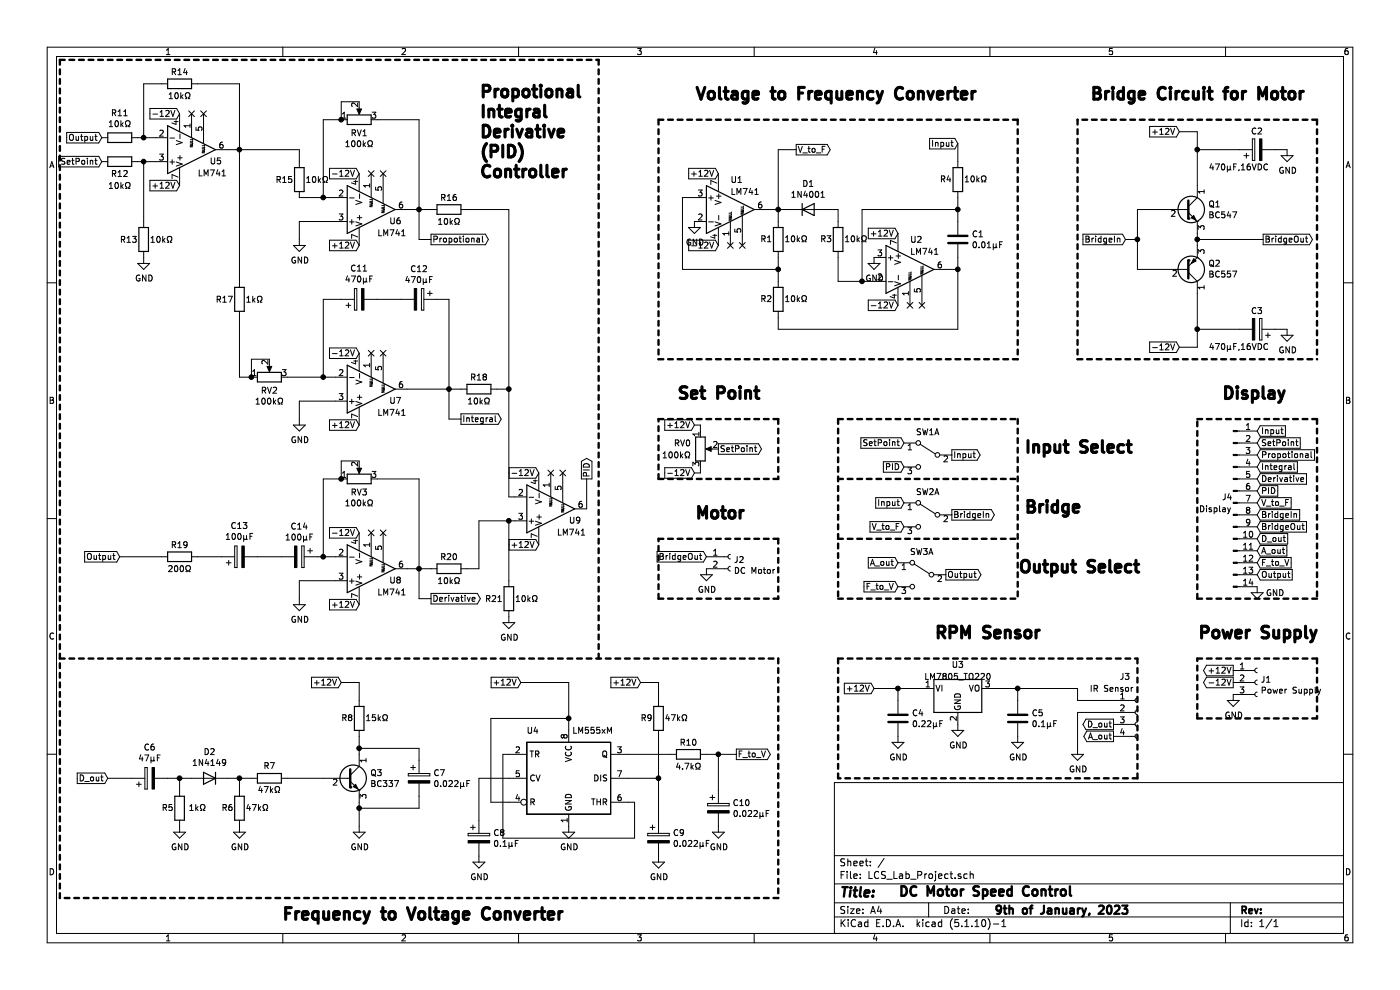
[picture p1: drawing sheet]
EESchema Schematic File Version 4
EELAYER 30 0
EELAYER END
$Descr A4 11693 8268
encoding utf-8
Sheet 1 1
Title ""
Date ""
Rev ""
Comp ""
Comment1 ""
Comment2 ""
Comment3 ""
Comment4 ""
$EndDescr
$Comp
L Amplifier_Operational:LM741 U1
U 1 1
P 6100 1750
F 0 "U1" H 6100 2000 50  0000 L CNN
F 1 "LM741" H 6100 1900 50  0000 L CNN
F 2 "Package_DIP:DIP-8_W7.62mm_Socket_LongPads" H 6150 1800 50  0001 C CNN
F 3 "http://www.ti.com/lit/ds/symlink/lm741.pdf" H 6250 1900 50  0001 C CNN
	1    6100 1750
	1    0    0    -1  
$EndComp
$Comp
L Device:R R1
U 1 1
P 6500 2000
F 0 "R1" H 6600 2000 50  0000 C CNN
F 1 "10kΩ" H 6350 2000 50  0000 C CNN
F 2 "Resistor_THT:R_Axial_DIN0207_L6.3mm_D2.5mm_P10.16mm_Horizontal" V 6430 2000 50  0001 C CNN
F 3 "~" H 6500 2000 50  0001 C CNN
	1    6500 2000
	-1   0    0    1   
$EndComp
$Comp
L Device:R R2
U 1 1
P 6500 2500
F 0 "R2" H 6600 2500 50  0000 C CNN
F 1 "10kΩ" H 6350 2500 50  0000 C CNN
F 2 "Resistor_THT:R_Axial_DIN0207_L6.3mm_D2.5mm_P10.16mm_Horizontal" V 6430 2500 50  0001 C CNN
F 3 "~" H 6500 2500 50  0001 C CNN
	1    6500 2500
	-1   0    0    1   
$EndComp
$Comp
L Device:C C1
U 1 1
P 8000 2000
F 0 "C1" H 8115 2046 50  0000 L CNN
F 1 "0.01μF" H 8115 1955 50  0000 L CNN
F 2 "Capacitor_THT:C_Disc_D3.0mm_W1.6mm_P2.50mm" H 8038 1850 50  0001 C CNN
F 3 "~" H 8000 2000 50  0001 C CNN
	1    8000 2000
	1    0    0    -1  
$EndComp
$Comp
L Amplifier_Operational:LM741 U2
U 1 1
P 7600 2250
F 0 "U2" H 7600 2500 50  0000 L CNN
F 1 "LM741" H 7600 2400 50  0000 L CNN
F 2 "Package_DIP:DIP-8_W7.62mm_Socket_LongPads" H 7650 2300 50  0001 C CNN
F 3 "http://www.ti.com/lit/ds/symlink/lm741.pdf" H 7750 2400 50  0001 C CNN
	1    7600 2250
	1    0    0    -1  
$EndComp
$Comp
L Device:R R3
U 1 1
P 7000 2000
F 0 "R3" H 7100 2000 50  0000 C CNN
F 1 "10kΩ" H 6850 2000 50  0000 C CNN
F 2 "Resistor_THT:R_Axial_DIN0207_L6.3mm_D2.5mm_P10.16mm_Horizontal" V 6930 2000 50  0001 C CNN
F 3 "~" H 7000 2000 50  0001 C CNN
	1    7000 2000
	-1   0    0    1   
$EndComp
$Comp
L Device:R R4
U 1 1
P 8000 1500
F 0 "R4" H 8100 1500 50  0000 C CNN
F 1 "10kΩ" H 7850 1500 50  0000 C CNN
F 2 "Resistor_THT:R_Axial_DIN0207_L6.3mm_D2.5mm_P10.16mm_Horizontal" V 7930 1500 50  0001 C CNN
F 3 "~" H 8000 1500 50  0001 C CNN
	1    8000 1500
	-1   0    0    1   
$EndComp
Wire Wire Line
	6400 1750 6500 1750
Wire Wire Line
	6500 1750 6500 1850
Wire Wire Line
	6500 1750 6600 1750
Connection ~ 6500 1750
Wire Wire Line
	6900 1750 7000 1750
Wire Wire Line
	7000 1750 7000 1850
Wire Wire Line
	7000 2150 7000 2350
Wire Wire Line
	7000 2350 7200 2350
Wire Wire Line
	6500 2650 6500 2750
Wire Wire Line
	6500 2750 8000 2750
Wire Wire Line
	8000 2750 8000 2250
Wire Wire Line
	8000 2250 7900 2250
Wire Wire Line
	8000 2150 8000 2250
Connection ~ 8000 2250
Wire Wire Line
	8000 1850 8000 1750
Text GLabel 6000 1450 0    50   Input ~ 0
+12V
Text GLabel 6000 2050 0    50   Input ~ 0
-12V
Text GLabel 7500 2550 0    50   Input ~ 0
-12V
Text GLabel 7500 1950 0    50   Input ~ 0
+12V
$Comp
L power:GND #PWR0101
U 1 1
P 7300 2150
F 0 "#PWR0101" H 7300 1900 50  0001 C CNN
F 1 "GND" H 7305 1977 50  0000 C CNN
F 2 "" H 7300 2150 50  0001 C CNN
F 3 "" H 7300 2150 50  0001 C CNN
	1    7300 2150
	1    0    0    -1  
$EndComp
$Comp
L power:GND #PWR0102
U 1 1
P 5800 1850
F 0 "#PWR0102" H 5800 1600 50  0001 C CNN
F 1 "GND" H 5805 1677 50  0000 C CNN
F 2 "" H 5800 1850 50  0001 C CNN
F 3 "" H 5800 1850 50  0001 C CNN
	1    5800 1850
	1    0    0    -1  
$EndComp
Wire Wire Line
	8000 1750 7200 1750
Wire Wire Line
	7200 1750 7200 2350
Connection ~ 8000 1750
Wire Wire Line
	8000 1750 8000 1650
Connection ~ 7200 2350
Wire Wire Line
	7200 2350 7300 2350
Text GLabel 850  1350 0    50   Input ~ 0
SetPoint
Wire Wire Line
	8000 1350 8000 1200
Wire Wire Line
	6500 2150 6500 2250
Wire Wire Line
	5800 1650 5700 1650
Wire Wire Line
	5700 1650 5700 2250
Wire Wire Line
	5700 2250 6500 2250
Connection ~ 6500 2250
Wire Wire Line
	6500 2250 6500 2350
NoConn ~ 6100 2050
NoConn ~ 6200 2050
NoConn ~ 7600 2550
NoConn ~ 7700 2550
Text GLabel 6650 1250 2    50   Output ~ 0
V_to_F
Wire Wire Line
	6650 1250 6500 1250
Wire Wire Line
	6500 1250 6500 1750
$Comp
L power:GND #PWR0103
U 1 1
P 10750 1250
F 0 "#PWR0103" H 10750 1000 50  0001 C CNN
F 1 "GND" H 10755 1077 50  0000 C CNN
F 2 "" H 10750 1250 50  0001 C CNN
F 3 "" H 10750 1250 50  0001 C CNN
	1    10750 1250
	1    0    0    -1  
$EndComp
$Comp
L power:GND #PWR0104
U 1 1
P 10750 2750
F 0 "#PWR0104" H 10750 2500 50  0001 C CNN
F 1 "GND" H 10755 2577 50  0000 C CNN
F 2 "" H 10750 2750 50  0001 C CNN
F 3 "" H 10750 2750 50  0001 C CNN
	1    10750 2750
	1    0    0    -1  
$EndComp
$Comp
L Device:CP C3
U 1 1
P 10500 2750
F 0 "C3" V 10650 2800 50  0000 R CNN
F 1 "470μF,16VDC" V 10350 2850 50  0000 R CNN
F 2 "Capacitor_THT:CP_Radial_D8.0mm_P2.50mm" H 10538 2600 50  0001 C CNN
F 3 "~" H 10500 2750 50  0001 C CNN
	1    10500 2750
	0    1    -1   0   
$EndComp
$Comp
L Device:CP C2
U 1 1
P 10500 1250
F 0 "C2" V 10650 1200 50  0000 L CNN
F 1 "470μF,16VDC" V 10350 1150 50  0000 L CNN
F 2 "Capacitor_THT:CP_Radial_D8.0mm_P2.50mm" H 10538 1100 50  0001 C CNN
F 3 "~" H 10500 1250 50  0001 C CNN
	1    10500 1250
	0    -1   -1   0   
$EndComp
$Comp
L Transistor_BJT:BC557 Q2
U 1 1
P 9900 2250
F 0 "Q2" H 10091 2204 50  0000 L CNN
F 1 "BC557" H 10091 2295 50  0000 L CNN
F 2 "Package_TO_SOT_THT:TO-92_Inline" H 10100 2175 50  0001 L CIN
F 3 "https://www.onsemi.com/pub/Collateral/BC556BTA-D.pdf" H 9900 2250 50  0001 L CNN
	1    9900 2250
	1    0    0    1   
$EndComp
$Comp
L Transistor_BJT:BC547 Q1
U 1 1
P 9900 1750
F 0 "Q1" H 10091 1796 50  0000 L CNN
F 1 "BC547" H 10091 1705 50  0000 L CNN
F 2 "Package_TO_SOT_THT:TO-92_Inline" H 10100 1675 50  0001 L CIN
F 3 "https://www.onsemi.com/pub/Collateral/BC550-D.pdf" H 9900 1750 50  0001 L CNN
	1    9900 1750
	1    0    0    -1  
$EndComp
Text GLabel 9850 1100 0    50   Input ~ 0
+12V
Text GLabel 9850 2900 0    50   Input ~ 0
-12V
Wire Wire Line
	9850 1100 10000 1100
Wire Wire Line
	9850 2900 10000 2900
Text GLabel 9400 2000 0    50   Input ~ 0
BridgeIn
Text GLabel 10550 2000 2    50   Output ~ 0
BridgeOut
Wire Notes Line width 20
	11000 1000 11000 3000
$Comp
L Diode:1N4001 D1
U 1 1
P 6750 1750
F 0 "D1" H 6750 1967 50  0000 C CNN
F 1 "1N4001" H 6750 1876 50  0000 C CNN
F 2 "Diode_THT:D_DO-41_SOD81_P12.70mm_Horizontal" H 6750 1575 50  0001 C CNN
F 3 "http://www.vishay.com/docs/88503/1n4001.pdf" H 6750 1750 50  0001 C CNN
	1    6750 1750
	1    0    0    -1  
$EndComp
Text GLabel 7300 5750 0    50   Input ~ 0
+12V
Text GLabel 9300 6050 0    50   Output ~ 0
D_out
Text Notes 5800 850  0    98   ~ 20
Voltage to Frequency Converter
Text Notes 9100 850  0    98   ~ 20
Bridge Circuit for Motor
Text Notes 7800 5350 0    98   ~ 20
RPM Sensor
$Comp
L Device:CP C6
U 1 1
P 1250 6500
F 0 "C6" V 1505 6500 50  0000 C CNN
F 1 "47μF" V 1414 6500 50  0000 C CNN
F 2 "Capacitor_THT:CP_Radial_D5.0mm_P2.50mm" H 1288 6350 50  0001 C CNN
F 3 "~" H 1250 6500 50  0001 C CNN
	1    1250 6500
	0    -1   -1   0   
$EndComp
$Comp
L Diode:1N4149 D2
U 1 1
P 1750 6500
F 0 "D2" H 1750 6283 50  0000 C CNN
F 1 "1N4149" H 1750 6374 50  0000 C CNN
F 2 "Diode_THT:D_DO-35_SOD27_P7.62mm_Horizontal" H 1750 6325 50  0001 C CNN
F 3 "http://www.microsemi.com/document-portal/doc_view/11580-lds-0239" H 1750 6500 50  0001 C CNN
	1    1750 6500
	-1   0    0    1   
$EndComp
$Comp
L Device:R R5
U 1 1
P 1500 6750
F 0 "R5" H 1600 6750 50  0000 C CNN
F 1 "1kΩ" H 1350 6750 50  0000 C CNN
F 2 "Resistor_THT:R_Axial_DIN0207_L6.3mm_D2.5mm_P10.16mm_Horizontal" V 1430 6750 50  0001 C CNN
F 3 "~" H 1500 6750 50  0001 C CNN
	1    1500 6750
	-1   0    0    1   
$EndComp
$Comp
L Device:R R6
U 1 1
P 2000 6750
F 0 "R6" H 2100 6750 50  0000 C CNN
F 1 "47kΩ" H 1850 6750 50  0000 C CNN
F 2 "Resistor_THT:R_Axial_DIN0207_L6.3mm_D2.5mm_P10.16mm_Horizontal" V 1930 6750 50  0001 C CNN
F 3 "~" H 2000 6750 50  0001 C CNN
	1    2000 6750
	-1   0    0    1   
$EndComp
$Comp
L Device:R R7
U 1 1
P 2250 6500
F 0 "R7" V 2350 6500 50  0000 C CNN
F 1 "47kΩ" V 2150 6500 50  0000 C CNN
F 2 "Resistor_THT:R_Axial_DIN0207_L6.3mm_D2.5mm_P10.16mm_Horizontal" V 2180 6500 50  0001 C CNN
F 3 "~" H 2250 6500 50  0001 C CNN
	1    2250 6500
	0    -1   -1   0   
$EndComp
$Comp
L Transistor_BJT:BC337 Q3
U 1 1
P 2900 6500
F 0 "Q3" H 3091 6546 50  0000 L CNN
F 1 "BC337" H 3091 6455 50  0000 L CNN
F 2 "Package_TO_SOT_THT:TO-92_Inline" H 3100 6425 50  0001 L CIN
F 3 "https://diotec.com/tl_files/diotec/files/pdf/datasheets/bc337.pdf" H 2900 6500 50  0001 L CNN
	1    2900 6500
	1    0    0    -1  
$EndComp
$Comp
L Device:R R8
U 1 1
P 3000 6000
F 0 "R8" H 3100 6000 50  0000 C CNN
F 1 "15kΩ" H 2850 6000 50  0000 C CNN
F 2 "Resistor_THT:R_Axial_DIN0207_L6.3mm_D2.5mm_P10.16mm_Horizontal" V 2930 6000 50  0001 C CNN
F 3 "~" H 3000 6000 50  0001 C CNN
	1    3000 6000
	-1   0    0    1   
$EndComp
$Comp
L Timer:LM555xM U4
U 1 1
P 4750 6500
F 0 "U4" H 4450 6900 50  0000 C CNN
F 1 "LM555xM" H 4950 6900 50  0000 C CNN
F 2 "Package_DIP:DIP-8_W7.62mm_Socket_LongPads" H 5600 6100 50  0001 C CNN
F 3 "http://www.ti.com/lit/ds/symlink/lm555.pdf" H 5600 6100 50  0001 C CNN
	1    4750 6500
	1    0    0    -1  
$EndComp
$Comp
L Device:CP C7
U 1 1
P 3500 6500
F 0 "C7" H 3618 6546 50  0000 L CNN
F 1 "0.022μF" H 3618 6455 50  0000 L CNN
F 2 "Capacitor_THT:CP_Radial_D5.0mm_P2.00mm" H 3538 6350 50  0001 C CNN
F 3 "~" H 3500 6500 50  0001 C CNN
	1    3500 6500
	1    0    0    -1  
$EndComp
$Comp
L Device:CP C8
U 1 1
P 4000 7000
F 0 "C8" H 4118 7046 50  0000 L CNN
F 1 "0.1μF" H 4118 6955 50  0000 L CNN
F 2 "Capacitor_THT:CP_Radial_D5.0mm_P2.50mm" H 4038 6850 50  0001 C CNN
F 3 "~" H 4000 7000 50  0001 C CNN
	1    4000 7000
	1    0    0    -1  
$EndComp
$Comp
L power:GND #PWR0105
U 1 1
P 1500 6900
F 0 "#PWR0105" H 1500 6650 50  0001 C CNN
F 1 "GND" H 1505 6727 50  0000 C CNN
F 2 "" H 1500 6900 50  0001 C CNN
F 3 "" H 1500 6900 50  0001 C CNN
	1    1500 6900
	1    0    0    -1  
$EndComp
Wire Wire Line
	4250 6500 4000 6500
Wire Wire Line
	4000 6500 4000 6850
Wire Wire Line
	4250 6700 4100 6700
Wire Wire Line
	4100 6700 4100 6000
Wire Wire Line
	4100 6000 4750 6000
Wire Wire Line
	4750 6000 4750 6100
Wire Wire Line
	4250 6300 4200 6300
Wire Wire Line
	4200 6300 4200 7000
Wire Wire Line
	4200 7000 5300 7000
Wire Wire Line
	5300 7000 5300 6700
Wire Wire Line
	5300 6700 5250 6700
Wire Wire Line
	1400 6500 1500 6500
Wire Wire Line
	1500 6500 1500 6600
Wire Wire Line
	1600 6500 1500 6500
Connection ~ 1500 6500
Wire Wire Line
	1900 6500 2000 6500
Wire Wire Line
	2000 6500 2000 6600
Wire Wire Line
	2100 6500 2000 6500
Connection ~ 2000 6500
Wire Wire Line
	2400 6500 2700 6500
Wire Wire Line
	3000 6300 3000 6250
Wire Wire Line
	3500 6350 3500 6250
Wire Wire Line
	3500 6250 3000 6250
Connection ~ 3000 6250
Wire Wire Line
	3000 6250 3000 6150
Wire Wire Line
	3500 6650 3500 6750
Wire Wire Line
	3500 6750 3000 6750
Wire Wire Line
	3000 6750 3000 6700
$Comp
L Device:CP C9
U 1 1
P 5500 7000
F 0 "C9" H 5618 7046 50  0000 L CNN
F 1 "0.022μF" H 5618 6955 50  0000 L CNN
F 2 "Capacitor_THT:CP_Radial_D5.0mm_P2.00mm" H 5538 6850 50  0001 C CNN
F 3 "~" H 5500 7000 50  0001 C CNN
	1    5500 7000
	1    0    0    -1  
$EndComp
$Comp
L power:GND #PWR0106
U 1 1
P 2000 6900
F 0 "#PWR0106" H 2000 6650 50  0001 C CNN
F 1 "GND" H 2005 6727 50  0000 C CNN
F 2 "" H 2000 6900 50  0001 C CNN
F 3 "" H 2000 6900 50  0001 C CNN
	1    2000 6900
	1    0    0    -1  
$EndComp
$Comp
L power:GND #PWR0107
U 1 1
P 4000 7150
F 0 "#PWR0107" H 4000 6900 50  0001 C CNN
F 1 "GND" H 4005 6977 50  0000 C CNN
F 2 "" H 4000 7150 50  0001 C CNN
F 3 "" H 4000 7150 50  0001 C CNN
	1    4000 7150
	1    0    0    -1  
$EndComp
$Comp
L power:GND #PWR0108
U 1 1
P 3000 6900
F 0 "#PWR0108" H 3000 6650 50  0001 C CNN
F 1 "GND" H 3005 6727 50  0000 C CNN
F 2 "" H 3000 6900 50  0001 C CNN
F 3 "" H 3000 6900 50  0001 C CNN
	1    3000 6900
	1    0    0    -1  
$EndComp
Wire Wire Line
	3000 6900 3000 6750
Connection ~ 3000 6750
$Comp
L Device:R R9
U 1 1
P 5500 6000
F 0 "R9" H 5600 6000 50  0000 C CNN
F 1 "47kΩ" H 5350 6000 50  0000 C CNN
F 2 "Resistor_THT:R_Axial_DIN0207_L6.3mm_D2.5mm_P10.16mm_Horizontal" V 5430 6000 50  0001 C CNN
F 3 "~" H 5500 6000 50  0001 C CNN
	1    5500 6000
	-1   0    0    1   
$EndComp
Wire Wire Line
	5500 6850 5500 6500
Wire Wire Line
	5250 6500 5500 6500
Connection ~ 5500 6500
Wire Wire Line
	5500 6500 5500 6150
$Comp
L power:GND #PWR0109
U 1 1
P 5500 7150
F 0 "#PWR0109" H 5500 6900 50  0001 C CNN
F 1 "GND" H 5505 6977 50  0000 C CNN
F 2 "" H 5500 7150 50  0001 C CNN
F 3 "" H 5500 7150 50  0001 C CNN
	1    5500 7150
	1    0    0    -1  
$EndComp
Wire Wire Line
	5600 6300 5250 6300
$Comp
L Device:R R10
U 1 1
P 5750 6300
F 0 "R10" V 5650 6300 50  0000 C CNN
F 1 "4.7kΩ" V 5850 6300 50  0000 C CNN
F 2 "Resistor_THT:R_Axial_DIN0207_L6.3mm_D2.5mm_P10.16mm_Horizontal" V 5680 6300 50  0001 C CNN
F 3 "~" H 5750 6300 50  0001 C CNN
	1    5750 6300
	0    1    1    0   
$EndComp
$Comp
L Device:CP C10
U 1 1
P 6000 6750
F 0 "C10" H 6118 6796 50  0000 L CNN
F 1 "0.022μF" H 6118 6705 50  0000 L CNN
F 2 "Capacitor_THT:CP_Radial_D5.0mm_P2.00mm" H 6038 6600 50  0001 C CNN
F 3 "~" H 6000 6750 50  0001 C CNN
	1    6000 6750
	1    0    0    -1  
$EndComp
Wire Wire Line
	5900 6300 6000 6300
Wire Wire Line
	6000 6300 6000 6600
$Comp
L power:GND #PWR0110
U 1 1
P 6000 6900
F 0 "#PWR0110" H 6000 6650 50  0001 C CNN
F 1 "GND" H 6005 6727 50  0000 C CNN
F 2 "" H 6000 6900 50  0001 C CNN
F 3 "" H 6000 6900 50  0001 C CNN
	1    6000 6900
	1    0    0    -1  
$EndComp
$Comp
L power:GND #PWR0111
U 1 1
P 4750 6900
F 0 "#PWR0111" H 4750 6650 50  0001 C CNN
F 1 "GND" H 4755 6727 50  0000 C CNN
F 2 "" H 4750 6900 50  0001 C CNN
F 3 "" H 4750 6900 50  0001 C CNN
	1    4750 6900
	1    0    0    -1  
$EndComp
Text GLabel 2850 5700 0    50   Input ~ 0
+12V
Wire Wire Line
	3000 5850 3000 5700
Wire Wire Line
	3000 5700 2850 5700
Wire Wire Line
	5500 5700 5500 5850
Wire Wire Line
	4750 6000 4750 5700
Connection ~ 4750 6000
Text GLabel 4350 5700 0    50   Input ~ 0
+12V
Text GLabel 5350 5700 0    50   Input ~ 0
+12V
Wire Wire Line
	4350 5700 4750 5700
Wire Wire Line
	5500 5700 5350 5700
Text GLabel 900  6500 0    50   Input ~ 0
D_out
Wire Wire Line
	900  6500 1100 6500
Wire Notes Line width 20
	6500 5500 6500 7500
Wire Notes Line width 20
	6500 7500 500  7500
Text Notes 2350 7700 0    98   ~ 20
Frequency to Voltage Converter
Text Notes 7500 7500 0    79   ~ 16
DC Motor Speed Control
Text Notes 8300 7650 0    69   ~ 14
9th of January, 2023
$Comp
L Device:R R11
U 1 1
P 1000 1150
F 0 "R11" V 793 1150 50  0000 C CNN
F 1 "10kΩ" V 884 1150 50  0000 C CNN
F 2 "Resistor_THT:R_Axial_DIN0207_L6.3mm_D2.5mm_P10.16mm_Horizontal" V 930 1150 50  0001 C CNN
F 3 "~" H 1000 1150 50  0001 C CNN
	1    1000 1150
	0    1    1    0   
$EndComp
$Comp
L Device:R R12
U 1 1
P 1000 1350
F 0 "R12" V 1100 1350 50  0000 C CNN
F 1 "10kΩ" V 1200 1350 50  0000 C CNN
F 2 "Resistor_THT:R_Axial_DIN0207_L6.3mm_D2.5mm_P10.16mm_Horizontal" V 930 1350 50  0001 C CNN
F 3 "~" H 1000 1350 50  0001 C CNN
	1    1000 1350
	0    1    1    0   
$EndComp
$Comp
L Device:R R13
U 1 1
P 1200 2000
F 0 "R13" H 1000 2000 50  0000 L CNN
F 1 "10kΩ" H 1250 2000 50  0000 L CNN
F 2 "Resistor_THT:R_Axial_DIN0207_L6.3mm_D2.5mm_P10.16mm_Horizontal" V 1130 2000 50  0001 C CNN
F 3 "~" H 1200 2000 50  0001 C CNN
	1    1200 2000
	1    0    0    -1  
$EndComp
$Comp
L Amplifier_Operational:LM741 U6
U 1 1
P 3100 1750
F 0 "U6" H 3250 1850 50  0000 L CNN
F 1 "LM741" H 3150 1950 50  0000 L CNN
F 2 "Package_DIP:DIP-8_W7.62mm_Socket_LongPads" H 3150 1800 50  0001 C CNN
F 3 "http://www.ti.com/lit/ds/symlink/lm741.pdf" H 3250 1900 50  0001 C CNN
	1    3100 1750
	1    0    0    1   
$EndComp
$Comp
L power:GND #PWR0112
U 1 1
P 1200 2150
F 0 "#PWR0112" H 1200 1900 50  0001 C CNN
F 1 "GND" H 1205 1977 50  0000 C CNN
F 2 "" H 1200 2150 50  0001 C CNN
F 3 "" H 1200 2150 50  0001 C CNN
	1    1200 2150
	1    0    0    -1  
$EndComp
$Comp
L Device:R_POT RV2
U 1 1
P 2250 3150
F 0 "RV2" V 2135 3150 50  0000 C CNN
F 1 "100kΩ" V 2044 3150 50  0000 C CNN
F 2 "Potentiometer_THT:Potentiometer_Alps_RK163_Single_Horizontal" H 2250 3150 50  0001 C CNN
F 3 "~" H 2250 3150 50  0001 C CNN
	1    2250 3150
	0    -1   -1   0   
$EndComp
$Comp
L Device:CP C11
U 1 1
P 3000 2500
F 0 "C11" V 3255 2500 50  0000 C CNN
F 1 "470μF" V 3164 2500 50  0000 C CNN
F 2 "Capacitor_THT:CP_Radial_D5.0mm_P2.50mm" H 3038 2350 50  0001 C CNN
F 3 "~" H 3000 2500 50  0001 C CNN
	1    3000 2500
	0    -1   -1   0   
$EndComp
$Comp
L Device:CP C12
U 1 1
P 3500 2500
F 0 "C12" V 3245 2500 50  0000 C CNN
F 1 "470μF" V 3336 2500 50  0000 C CNN
F 2 "Capacitor_THT:CP_Radial_D5.0mm_P2.50mm" H 3538 2350 50  0001 C CNN
F 3 "~" H 3500 2500 50  0001 C CNN
	1    3500 2500
	0    1    1    0   
$EndComp
$Comp
L Amplifier_Operational:LM741 U8
U 1 1
P 3100 4750
F 0 "U8" H 3250 4850 50  0000 L CNN
F 1 "LM741" H 3150 4950 50  0000 L CNN
F 2 "Package_DIP:DIP-8_W7.62mm_Socket_LongPads" H 3150 4800 50  0001 C CNN
F 3 "http://www.ti.com/lit/ds/symlink/lm741.pdf" H 3250 4900 50  0001 C CNN
	1    3100 4750
	1    0    0    1   
$EndComp
$Comp
L Device:CP C13
U 1 1
P 2000 4650
F 0 "C13" V 2255 4650 50  0000 C CNN
F 1 "100μF" V 2164 4650 50  0000 C CNN
F 2 "Capacitor_THT:CP_Radial_D6.3mm_P2.50mm" H 2038 4500 50  0001 C CNN
F 3 "~" H 2000 4650 50  0001 C CNN
	1    2000 4650
	0    -1   -1   0   
$EndComp
$Comp
L Device:CP C14
U 1 1
P 2500 4650
F 0 "C14" V 2245 4650 50  0000 C CNN
F 1 "100μF" V 2336 4650 50  0000 C CNN
F 2 "Capacitor_THT:CP_Radial_D6.3mm_P2.50mm" H 2538 4500 50  0001 C CNN
F 3 "~" H 2500 4650 50  0001 C CNN
	1    2500 4650
	0    1    1    0   
$EndComp
$Comp
L Device:R R19
U 1 1
P 1500 4650
F 0 "R19" V 1400 4650 50  0000 C CNN
F 1 "200Ω" V 1600 4650 50  0000 C CNN
F 2 "Resistor_THT:R_Axial_DIN0207_L6.3mm_D2.5mm_P10.16mm_Horizontal" V 1430 4650 50  0001 C CNN
F 3 "~" H 1500 4650 50  0001 C CNN
	1    1500 4650
	0    1    1    0   
$EndComp
$Comp
L Device:R_POT RV3
U 1 1
P 3000 4000
F 0 "RV3" V 2885 4000 50  0000 C CNN
F 1 "100kΩ" V 2794 4000 50  0000 C CNN
F 2 "Potentiometer_THT:Potentiometer_Alps_RK163_Single_Horizontal" H 3000 4000 50  0001 C CNN
F 3 "~" H 3000 4000 50  0001 C CNN
	1    3000 4000
	0    -1   -1   0   
$EndComp
Text GLabel 1500 950  0    50   Input ~ 0
-12V
Text GLabel 1500 1550 0    50   Input ~ 0
+12V
$Comp
L Amplifier_Operational:LM741 U5
U 1 1
P 1600 1250
F 0 "U5" H 1750 1350 50  0000 L CNN
F 1 "LM741" H 1650 1450 50  0000 L CNN
F 2 "Package_DIP:DIP-8_W7.62mm_Socket_LongPads" H 1650 1300 50  0001 C CNN
F 3 "http://www.ti.com/lit/ds/symlink/lm741.pdf" H 1750 1400 50  0001 C CNN
	1    1600 1250
	1    0    0    1   
$EndComp
Text GLabel 3000 1450 0    50   Input ~ 0
-12V
Text GLabel 3000 2050 0    50   Input ~ 0
+12V
Text GLabel 3000 2950 0    50   Input ~ 0
-12V
Text GLabel 3000 3550 0    50   Input ~ 0
+12V
Text GLabel 3000 4450 0    50   Input ~ 0
-12V
Text GLabel 3000 5050 0    50   Input ~ 0
+12V
$Comp
L Device:R R14
U 1 1
P 1500 700
F 0 "R14" V 1400 700 50  0000 C CNN
F 1 "10kΩ" V 1600 700 50  0000 C CNN
F 2 "Resistor_THT:R_Axial_DIN0207_L6.3mm_D2.5mm_P10.16mm_Horizontal" V 1430 700 50  0001 C CNN
F 3 "~" H 1500 700 50  0001 C CNN
	1    1500 700 
	0    1    1    0   
$EndComp
Wire Wire Line
	1300 1150 1200 1150
Wire Wire Line
	1150 1350 1200 1350
Wire Wire Line
	1200 1850 1200 1350
Connection ~ 1200 1350
Wire Wire Line
	1200 1350 1300 1350
Wire Wire Line
	1200 1150 1200 700 
Wire Wire Line
	1200 700  1350 700 
Connection ~ 1200 1150
Wire Wire Line
	1200 1150 1150 1150
Wire Wire Line
	1650 700  2000 700 
Wire Wire Line
	2000 700  2000 1250
Wire Wire Line
	2000 1250 1900 1250
$Comp
L Device:R R17
U 1 1
P 2000 2500
F 0 "R17" H 1800 2500 50  0000 L CNN
F 1 "1kΩ" H 2050 2500 50  0000 L CNN
F 2 "Resistor_THT:R_Axial_DIN0207_L6.3mm_D2.5mm_P10.16mm_Horizontal" V 1930 2500 50  0001 C CNN
F 3 "~" H 2000 2500 50  0001 C CNN
	1    2000 2500
	1    0    0    -1  
$EndComp
Wire Wire Line
	2000 2350 2000 1250
Connection ~ 2000 1250
Wire Wire Line
	2000 2650 2000 3150
Wire Wire Line
	2000 3150 2100 3150
$Comp
L Device:R R15
U 1 1
P 2500 1500
F 0 "R15" H 2300 1500 50  0000 L CNN
F 1 "10kΩ" H 2550 1500 50  0000 L CNN
F 2 "Resistor_THT:R_Axial_DIN0207_L6.3mm_D2.5mm_P10.16mm_Horizontal" V 2430 1500 50  0001 C CNN
F 3 "~" H 2500 1500 50  0001 C CNN
	1    2500 1500
	1    0    0    -1  
$EndComp
Wire Wire Line
	2500 1350 2500 1250
Wire Wire Line
	2500 1250 2000 1250
Wire Wire Line
	2500 1650 2700 1650
Wire Wire Line
	2400 3150 2700 3150
Wire Wire Line
	2850 2500 2700 2500
Wire Wire Line
	2700 2500 2700 3150
Connection ~ 2700 3150
Wire Wire Line
	2700 3150 2800 3150
Wire Wire Line
	3150 2500 3350 2500
Wire Wire Line
	2800 4650 2700 4650
Wire Wire Line
	2350 4650 2150 4650
Wire Wire Line
	1850 4650 1650 4650
Wire Wire Line
	3000 3850 2850 3850
Wire Wire Line
	2850 3850 2850 4000
Wire Wire Line
	3150 4000 3500 4000
Wire Wire Line
	3500 4000 3500 4750
Wire Wire Line
	3500 4750 3400 4750
Wire Wire Line
	2700 4650 2700 4000
Wire Wire Line
	2700 4000 2850 4000
Connection ~ 2700 4650
Wire Wire Line
	2700 4650 2650 4650
Connection ~ 2850 4000
Wire Wire Line
	3150 1000 3500 1000
Wire Wire Line
	3500 1000 3500 1750
Wire Wire Line
	3500 1750 3400 1750
Wire Wire Line
	3000 850  2850 850 
Wire Wire Line
	2850 850  2850 1000
Wire Wire Line
	2850 1000 2700 1000
Wire Wire Line
	2700 1000 2700 1650
Connection ~ 2700 1650
Wire Wire Line
	2700 1650 2800 1650
Wire Wire Line
	3400 3250 3750 3250
Wire Wire Line
	3650 2500 3750 2500
Wire Wire Line
	3750 2500 3750 3250
Connection ~ 2850 1000
$Comp
L Device:R_POT RV1
U 1 1
P 3000 1000
F 0 "RV1" V 2885 1000 50  0000 C CNN
F 1 "100kΩ" V 2794 1000 50  0000 C CNN
F 2 "Potentiometer_THT:Potentiometer_Alps_RK163_Single_Horizontal" H 3000 1000 50  0001 C CNN
F 3 "~" H 3000 1000 50  0001 C CNN
	1    3000 1000
	0    -1   -1   0   
$EndComp
$Comp
L power:GND #PWR0113
U 1 1
P 2500 2000
F 0 "#PWR0113" H 2500 1750 50  0001 C CNN
F 1 "GND" H 2505 1827 50  0000 C CNN
F 2 "" H 2500 2000 50  0001 C CNN
F 3 "" H 2500 2000 50  0001 C CNN
	1    2500 2000
	1    0    0    -1  
$EndComp
Wire Wire Line
	2800 1850 2500 1850
Wire Wire Line
	2500 1850 2500 2000
$Comp
L power:GND #PWR0114
U 1 1
P 2500 3500
F 0 "#PWR0114" H 2500 3250 50  0001 C CNN
F 1 "GND" H 2505 3327 50  0000 C CNN
F 2 "" H 2500 3500 50  0001 C CNN
F 3 "" H 2500 3500 50  0001 C CNN
	1    2500 3500
	1    0    0    -1  
$EndComp
Wire Wire Line
	2500 3500 2500 3350
Wire Wire Line
	2500 3350 2800 3350
$Comp
L power:GND #PWR0115
U 1 1
P 2500 5000
F 0 "#PWR0115" H 2500 4750 50  0001 C CNN
F 1 "GND" H 2505 4827 50  0000 C CNN
F 2 "" H 2500 5000 50  0001 C CNN
F 3 "" H 2500 5000 50  0001 C CNN
	1    2500 5000
	1    0    0    -1  
$EndComp
Wire Wire Line
	2500 5000 2500 4850
Wire Wire Line
	2500 4850 2800 4850
Connection ~ 3500 1750
Wire Wire Line
	3600 1750 3500 1750
$Comp
L Device:R R16
U 1 1
P 3750 1750
F 0 "R16" V 3650 1750 50  0000 C CNN
F 1 "10kΩ" V 3850 1750 50  0000 C CNN
F 2 "Resistor_THT:R_Axial_DIN0207_L6.3mm_D2.5mm_P10.16mm_Horizontal" V 3680 1750 50  0001 C CNN
F 3 "~" H 3750 1750 50  0001 C CNN
	1    3750 1750
	0    1    1    0   
$EndComp
Wire Wire Line
	3900 1750 4250 1750
Connection ~ 3500 4750
Wire Wire Line
	3600 4750 3500 4750
$Comp
L Device:R R20
U 1 1
P 3750 4750
F 0 "R20" V 3650 4750 50  0000 C CNN
F 1 "10kΩ" V 3850 4750 50  0000 C CNN
F 2 "Resistor_THT:R_Axial_DIN0207_L6.3mm_D2.5mm_P10.16mm_Horizontal" V 3680 4750 50  0001 C CNN
F 3 "~" H 3750 4750 50  0001 C CNN
	1    3750 4750
	0    1    1    0   
$EndComp
Wire Wire Line
	3900 4750 4000 4750
Wire Wire Line
	4000 4750 4000 4350
$Comp
L Amplifier_Operational:LM741 U9
U 1 1
P 4600 4250
F 0 "U9" H 4750 4350 50  0000 L CNN
F 1 "LM741" H 4650 4450 50  0000 L CNN
F 2 "Package_DIP:DIP-8_W7.62mm_Socket_LongPads" H 4650 4300 50  0001 C CNN
F 3 "http://www.ti.com/lit/ds/symlink/lm741.pdf" H 4750 4400 50  0001 C CNN
	1    4600 4250
	1    0    0    1   
$EndComp
$Comp
L Device:R R21
U 1 1
P 4250 5000
F 0 "R21" H 4050 5000 50  0000 L CNN
F 1 "10kΩ" H 4300 5000 50  0000 L CNN
F 2 "Resistor_THT:R_Axial_DIN0207_L6.3mm_D2.5mm_P10.16mm_Horizontal" V 4180 5000 50  0001 C CNN
F 3 "~" H 4250 5000 50  0001 C CNN
	1    4250 5000
	1    0    0    -1  
$EndComp
$Comp
L Device:R R18
U 1 1
P 4000 3250
F 0 "R18" V 3900 3250 50  0000 C CNN
F 1 "10kΩ" V 4100 3250 50  0000 C CNN
F 2 "Resistor_THT:R_Axial_DIN0207_L6.3mm_D2.5mm_P10.16mm_Horizontal" V 3930 3250 50  0001 C CNN
F 3 "~" H 4000 3250 50  0001 C CNN
	1    4000 3250
	0    1    1    0   
$EndComp
Connection ~ 3750 3250
Wire Wire Line
	3750 3250 3850 3250
Wire Wire Line
	4250 3250 4150 3250
Connection ~ 4250 3250
Wire Wire Line
	4250 1750 4250 3250
Wire Wire Line
	4000 4350 4250 4350
Wire Wire Line
	4300 4150 4250 4150
Wire Wire Line
	4250 4150 4250 3250
Wire Wire Line
	4250 4850 4250 4350
Connection ~ 4250 4350
Wire Wire Line
	4250 4350 4300 4350
Wire Wire Line
	2250 3000 2100 3000
Wire Wire Line
	2100 3000 2100 3150
Connection ~ 2100 3150
NoConn ~ 1600 950 
NoConn ~ 1700 950 
NoConn ~ 3100 1450
NoConn ~ 3200 1450
NoConn ~ 3100 2950
NoConn ~ 3200 2950
NoConn ~ 4600 3950
NoConn ~ 4700 3950
Text GLabel 4500 3950 0    50   Input ~ 0
-12V
Text GLabel 4500 4550 0    50   Input ~ 0
+12V
$Comp
L power:GND #PWR0116
U 1 1
P 4250 5150
F 0 "#PWR0116" H 4250 4900 50  0001 C CNN
F 1 "GND" H 4255 4977 50  0000 C CNN
F 2 "" H 4250 5150 50  0001 C CNN
F 3 "" H 4250 5150 50  0001 C CNN
	1    4250 5150
	1    0    0    -1  
$EndComp
Text GLabel 4900 4000 1    50   Output ~ 0
PID
Wire Wire Line
	4900 4000 4900 4250
Wire Notes Line width 20
	500  500  5000 500 
Wire Notes Line width 20
	500  5500 6500 5500
Wire Notes Line width 20
	500  500  500  7500
Text Notes 4000 1500 0    98   ~ 20
Propotional\nIntegral\nDerivative\n(PID)\nController
NoConn ~ 3100 4450
NoConn ~ 3200 4450
$Comp
L Regulator_Linear:LM7805_TO220 U3
U 1 1
P 8000 5750
F 0 "U3" H 8000 5950 50  0000 C CNN
F 1 "LM7805_TO220" H 8000 5850 50  0000 C CNN
F 2 "Package_TO_SOT_THT:TO-220-3_Vertical" H 8000 5975 50  0001 C CIN
F 3 "https://www.onsemi.cn/PowerSolutions/document/MC7800-D.PDF" H 8000 5700 50  0001 C CNN
	1    8000 5750
	1    0    0    -1  
$EndComp
Wire Wire Line
	7700 5750 7500 5750
Wire Wire Line
	7500 5750 7500 5850
Wire Wire Line
	8300 5750 8500 5750
Wire Wire Line
	8500 5750 8500 5850
$Comp
L power:GND #PWR0117
U 1 1
P 7500 6150
F 0 "#PWR0117" H 7500 5900 50  0001 C CNN
F 1 "GND" H 7505 5977 50  0000 C CNN
F 2 "" H 7500 6150 50  0001 C CNN
F 3 "" H 7500 6150 50  0001 C CNN
	1    7500 6150
	1    0    0    -1  
$EndComp
$Comp
L power:GND #PWR0118
U 1 1
P 8500 6150
F 0 "#PWR0118" H 8500 5900 50  0001 C CNN
F 1 "GND" H 8505 5977 50  0000 C CNN
F 2 "" H 8500 6150 50  0001 C CNN
F 3 "" H 8500 6150 50  0001 C CNN
	1    8500 6150
	1    0    0    -1  
$EndComp
Wire Wire Line
	7300 5750 7500 5750
Connection ~ 7500 5750
Wire Notes Line width 20
	7000 6500 7000 5500
$Comp
L power:GND #PWR0119
U 1 1
P 8000 6050
F 0 "#PWR0119" H 8000 5800 50  0001 C CNN
F 1 "GND" H 8005 5877 50  0000 C CNN
F 2 "" H 8000 6050 50  0001 C CNN
F 3 "" H 8000 6050 50  0001 C CNN
	1    8000 6050
	1    0    0    -1  
$EndComp
$Comp
L Connector:Conn_01x02_Female J2
U 1 1
P 6100 4650
F 0 "J2" H 6128 4626 50  0000 L CNN
F 1 "DC Motor" H 6128 4535 50  0000 L CNN
F 2 "Connector_PinSocket_2.54mm:PinSocket_1x02_P2.54mm_Vertical" H 6100 4650 50  0001 C CNN
F 3 "~" H 6100 4650 50  0001 C CNN
	1    6100 4650
	1    0    0    -1  
$EndComp
Text GLabel 5900 4650 0    50   Input ~ 0
BridgeOut
$Comp
L power:GND #PWR0120
U 1 1
P 5900 4750
F 0 "#PWR0120" H 5900 4500 50  0001 C CNN
F 1 "GND" H 5905 4577 50  0000 C CNN
F 2 "" H 5900 4750 50  0001 C CNN
F 3 "" H 5900 4750 50  0001 C CNN
	1    5900 4750
	1    0    0    -1  
$EndComp
Wire Notes Line width 20
	10000 5500 11000 5500
Wire Notes Line width 20
	5500 4500 6500 4500
Wire Notes Line width 20
	6500 4500 6500 5000
Wire Notes Line width 20
	6500 5000 5500 5000
Wire Notes Line width 20
	5500 5000 5500 4500
Text Notes 5800 4350 0    98   ~ 20
Motor
Text Notes 10000 5350 0    98   ~ 20
Power Supply
Text GLabel 8000 1200 0    50   Input ~ 0
Input
$Comp
L Amplifier_Operational:LM741 U7
U 1 1
P 3100 3250
F 0 "U7" H 3250 3350 50  0000 L CNN
F 1 "LM741" H 3150 3450 50  0000 L CNN
F 2 "Package_DIP:DIP-8_W7.62mm_Socket_LongPads" H 3150 3300 50  0001 C CNN
F 3 "http://www.ti.com/lit/ds/symlink/lm741.pdf" H 3250 3400 50  0001 C CNN
	1    3100 3250
	1    0    0    1   
$EndComp
$Comp
L Device:C C4
U 1 1
P 7500 6000
F 0 "C4" H 7615 6046 50  0000 L CNN
F 1 "0.22μF" H 7615 5955 50  0000 L CNN
F 2 "Capacitor_THT:C_Disc_D3.0mm_W1.6mm_P2.50mm" H 7538 5850 50  0001 C CNN
F 3 "~" H 7500 6000 50  0001 C CNN
	1    7500 6000
	1    0    0    -1  
$EndComp
$Comp
L Device:C C5
U 1 1
P 8500 6000
F 0 "C5" H 8615 6046 50  0000 L CNN
F 1 "0.1μF" H 8615 5955 50  0000 L CNN
F 2 "Capacitor_THT:C_Disc_D3.0mm_W1.6mm_P2.50mm" H 8538 5850 50  0001 C CNN
F 3 "~" H 8500 6000 50  0001 C CNN
	1    8500 6000
	1    0    0    -1  
$EndComp
Wire Notes Line width 20
	5000 500  5000 5500
Wire Notes Line width 20
	5500 1000 5500 3000
Wire Wire Line
	9500 1750 9700 1750
Wire Wire Line
	9700 2250 9500 2250
Wire Wire Line
	10000 2450 10000 2750
Wire Wire Line
	10750 1250 10650 1250
Wire Wire Line
	10350 1250 10000 1250
Wire Wire Line
	10000 1100 10000 1250
Connection ~ 10000 1250
Wire Wire Line
	10000 1250 10000 1550
Wire Wire Line
	10350 2750 10000 2750
Connection ~ 10000 2750
Wire Wire Line
	10000 2750 10000 2900
Wire Wire Line
	10650 2750 10750 2750
Wire Notes Line width 20
	5500 1000 8500 1000
Wire Notes Line width 20
	11000 1000 9000 1000
Wire Notes Line width 20
	9000 1000 9000 3000
Wire Notes Line width 20
	9000 3000 11000 3000
Wire Notes Line width 20
	6500 3500 6500 4000
Wire Notes Line width 20
	5500 3500 6500 3500
Wire Notes Line width 20
	5500 4000 5500 3500
Text Notes 5650 3350 0    98   ~ 20
Set Point
Wire Wire Line
	5850 3950 5850 3900
Wire Wire Line
	5800 3950 5850 3950
Text GLabel 5800 3950 0    50   Input ~ 0
-12V
Wire Notes Line width 20
	5500 4000 6500 4000
Text GLabel 6000 3750 2    50   Output ~ 0
SetPoint
Wire Wire Line
	5850 3550 5850 3600
Wire Wire Line
	5800 3550 5850 3550
Text GLabel 5800 3550 0    50   Input ~ 0
+12V
$Comp
L Device:R_POT RV0
U 1 1
P 5850 3750
F 0 "RV0" H 5700 3800 50  0000 C CNN
F 1 "100kΩ" H 5650 3700 50  0000 C CNN
F 2 "Potentiometer_THT:Potentiometer_Alps_RK163_Single_Horizontal" H 5850 3750 50  0001 C CNN
F 3 "~" H 5850 3750 50  0001 C CNN
	1    5850 3750
	1    0    0    -1  
$EndComp
$Comp
L Connector:Conn_01x04_Female J3
U 1 1
P 9500 5950
F 0 "J3" H 9350 6250 50  0000 L CNN
F 1 "IR Sensor" H 9100 6150 50  0000 L CNN
F 2 "Connector_PinSocket_2.54mm:PinSocket_1x04_P2.54mm_Vertical" H 9500 5950 50  0001 C CNN
F 3 "~" H 9500 5950 50  0001 C CNN
	1    9500 5950
	1    0    0    -1  
$EndComp
Wire Wire Line
	9300 5850 9000 5850
Wire Wire Line
	9000 5850 9000 5750
Wire Wire Line
	9000 5750 8500 5750
Connection ~ 8500 5750
$Comp
L power:GND #PWR0121
U 1 1
P 9000 6250
F 0 "#PWR0121" H 9000 6000 50  0001 C CNN
F 1 "GND" H 9005 6077 50  0000 C CNN
F 2 "" H 9000 6250 50  0001 C CNN
F 3 "" H 9000 6250 50  0001 C CNN
	1    9000 6250
	1    0    0    -1  
$EndComp
Text GLabel 9300 6150 0    50   Output ~ 0
A_out
Wire Wire Line
	9300 5950 9000 5950
Wire Wire Line
	9000 5950 9000 6250
Wire Notes Line width 20
	7000 5500 9500 5500
Wire Notes Line width 20
	9500 5500 9500 6500
Wire Notes Line width 20
	9500 6500 7000 6500
Text GLabel 6150 6300 2    50   Output ~ 0
F_to_V
Wire Wire Line
	6150 6300 6000 6300
Connection ~ 6000 6300
Text GLabel 850  1150 0    50   Input ~ 0
Output
Text GLabel 1000 4650 0    50   Input ~ 0
Output
Wire Wire Line
	1000 4650 1350 4650
$Comp
L Connector:Conn_01x03_Female J1
U 1 1
P 10500 5700
F 0 "J1" H 10528 5726 50  0000 L CNN
F 1 "Power Supply" H 10528 5635 50  0000 L CNN
F 2 "Connector_PinSocket_2.54mm:PinSocket_1x03_P2.54mm_Vertical" H 10500 5700 50  0001 C CNN
F 3 "~" H 10500 5700 50  0001 C CNN
	1    10500 5700
	1    0    0    -1  
$EndComp
Text GLabel 10300 5600 0    50   Output ~ 0
+12V
Text GLabel 10300 5700 0    50   Output ~ 0
-12V
$Comp
L power:GND #PWR0122
U 1 1
P 10300 5800
F 0 "#PWR0122" H 10300 5550 50  0001 C CNN
F 1 "GND" H 10305 5627 50  0000 C CNN
F 2 "" H 10300 5800 50  0001 C CNN
F 3 "" H 10300 5800 50  0001 C CNN
	1    10300 5800
	1    0    0    -1  
$EndComp
Wire Notes Line width 20
	11000 5500 11000 6000
Wire Notes Line width 20
	11000 6000 10000 6000
Wire Notes Line width 20
	10000 6000 10000 5500
Text GLabel 3600 2000 2    50   Output ~ 0
Propotional
Text GLabel 3850 3500 2    50   Output ~ 0
Integral
Wire Wire Line
	3850 3500 3750 3500
Wire Wire Line
	3750 3500 3750 3250
Text GLabel 3600 5000 2    50   Output ~ 0
Derivative
Wire Wire Line
	3600 5000 3500 5000
Wire Wire Line
	3500 5000 3500 4750
Wire Wire Line
	3600 2000 3500 2000
Wire Wire Line
	3500 2000 3500 1750
Wire Notes Line width 20
	8500 3000 5500 3000
Wire Notes Line width 20
	8500 1000 8500 3000
Wire Notes Line width 20
	7000 5000 8500 5000
Wire Notes Line width 20
	7000 4500 8500 4500
Wire Notes Line width 20
	7000 3500 8500 3500
Wire Notes Line width 20
	7000 4000 8500 4000
Text Notes 10200 3350 0    98   ~ 20
Display
Wire Notes Line width 20
	10000 5000 10000 3500
Wire Notes Line width 20
	11000 5000 10000 5000
Wire Notes Line width 20
	11000 3500 11000 5000
Wire Notes Line width 20
	10000 3500 11000 3500
Text GLabel 10500 4800 2    50   Input ~ 0
Output
Text GLabel 10500 4700 2    50   Input ~ 0
F_to_V
Text GLabel 10500 4600 2    50   Input ~ 0
A_out
Text GLabel 10500 4500 2    50   Input ~ 0
D_out
Text GLabel 10500 4300 2    50   Input ~ 0
BridgeIn
Text GLabel 10500 4200 2    50   Input ~ 0
V_to_F
Text GLabel 10500 4100 2    50   Input ~ 0
PID
Text GLabel 10500 4000 2    50   Input ~ 0
Derivative
Text GLabel 10500 3900 2    50   Input ~ 0
Integral
Text GLabel 10500 3800 2    50   Input ~ 0
Propotional
Text GLabel 10500 3600 2    50   Input ~ 0
Input
Text GLabel 10500 3700 2    50   Input ~ 0
SetPoint
Text GLabel 7900 4800 2    50   Output ~ 0
Output
Text GLabel 7500 4700 0    50   Input ~ 0
A_out
Text GLabel 7500 4900 0    50   Input ~ 0
F_to_V
$Comp
L Switch:SW_DPDT_x2 SW3
U 1 1
P 7700 4800
F 0 "SW3" H 7700 4993 50  0000 C CNN
F 1 "SW_DPDT_x2" H 7700 4994 50  0001 C CNN
F 2 "Button_Switch_THT:SW_E-Switch_EG1224_SPDT_Angled" H 7700 4800 50  0001 C CNN
F 3 "~" H 7700 4800 50  0001 C CNN
	1    7700 4800
	-1   0    0    -1  
$EndComp
Text Notes 8500 4800 0    98   ~ 20
Output Select
Text Notes 8550 3800 0    98   ~ 20
Input Select
$Comp
L Switch:SW_DPDT_x2 SW1
U 1 1
P 7750 3800
F 0 "SW1" H 7750 3993 50  0000 C CNN
F 1 "SW_DPDT_x2" H 7750 3994 50  0001 C CNN
F 2 "Button_Switch_THT:SW_E-Switch_EG1224_SPDT_Angled" H 7750 3800 50  0001 C CNN
F 3 "~" H 7750 3800 50  0001 C CNN
	1    7750 3800
	-1   0    0    -1  
$EndComp
Text GLabel 7550 3900 0    50   Input ~ 0
PID
Text GLabel 7550 3700 0    50   Input ~ 0
SetPoint
Text GLabel 7950 3800 2    50   Output ~ 0
Input
$Comp
L Switch:SW_DPDT_x2 SW2
U 1 1
P 7750 4300
F 0 "SW2" H 7750 4493 50  0000 C CNN
F 1 "SW_DPDT_x2" H 7750 4494 50  0001 C CNN
F 2 "Button_Switch_THT:SW_E-Switch_EG1224_SPDT_Angled" H 7750 4300 50  0001 C CNN
F 3 "~" H 7750 4300 50  0001 C CNN
	1    7750 4300
	-1   0    0    -1  
$EndComp
Text GLabel 7550 4400 0    50   Input ~ 0
V_to_F
Text GLabel 7550 4200 0    50   Input ~ 0
Input
Text GLabel 7950 4300 2    50   Output ~ 0
BridgeIn
Wire Notes Line width 20
	7000 3500 7000 5000
Wire Notes Line width 20
	8500 3500 8500 5000
Wire Wire Line
	10000 1950 10000 2000
Wire Wire Line
	9500 1750 9500 2000
Wire Wire Line
	10550 2000 10000 2000
Connection ~ 10000 2000
Wire Wire Line
	10000 2000 10000 2050
Wire Wire Line
	9400 2000 9500 2000
Connection ~ 9500 2000
Wire Wire Line
	9500 2000 9500 2250
Text GLabel 10500 4400 2    50   Input ~ 0
BridgeOut
Text Notes 8550 4300 0    98   ~ 20
Bridge
$Comp
L Connector:Conn_01x14_Male J4
U 1 1
P 10300 4200
F 0 "J4" H 10250 4250 50  0000 C CNN
F 1 "Display" H 10150 4150 50  0000 C CNN
F 2 "Connector_PinHeader_2.54mm:PinHeader_1x14_P2.54mm_Vertical" H 10300 4200 50  0001 C CNN
F 3 "~" H 10300 4200 50  0001 C CNN
	1    10300 4200
	1    0    0    -1  
$EndComp
$Comp
L power:GND #PWR0123
U 1 1
P 10500 4900
F 0 "#PWR0123" H 10500 4650 50  0001 C CNN
F 1 "GND" H 10650 4850 50  0000 C CNN
F 2 "" H 10500 4900 50  0001 C CNN
F 3 "" H 10500 4900 50  0001 C CNN
	1    10500 4900
	1    0    0    -1  
$EndComp
$EndSCHEMATC
